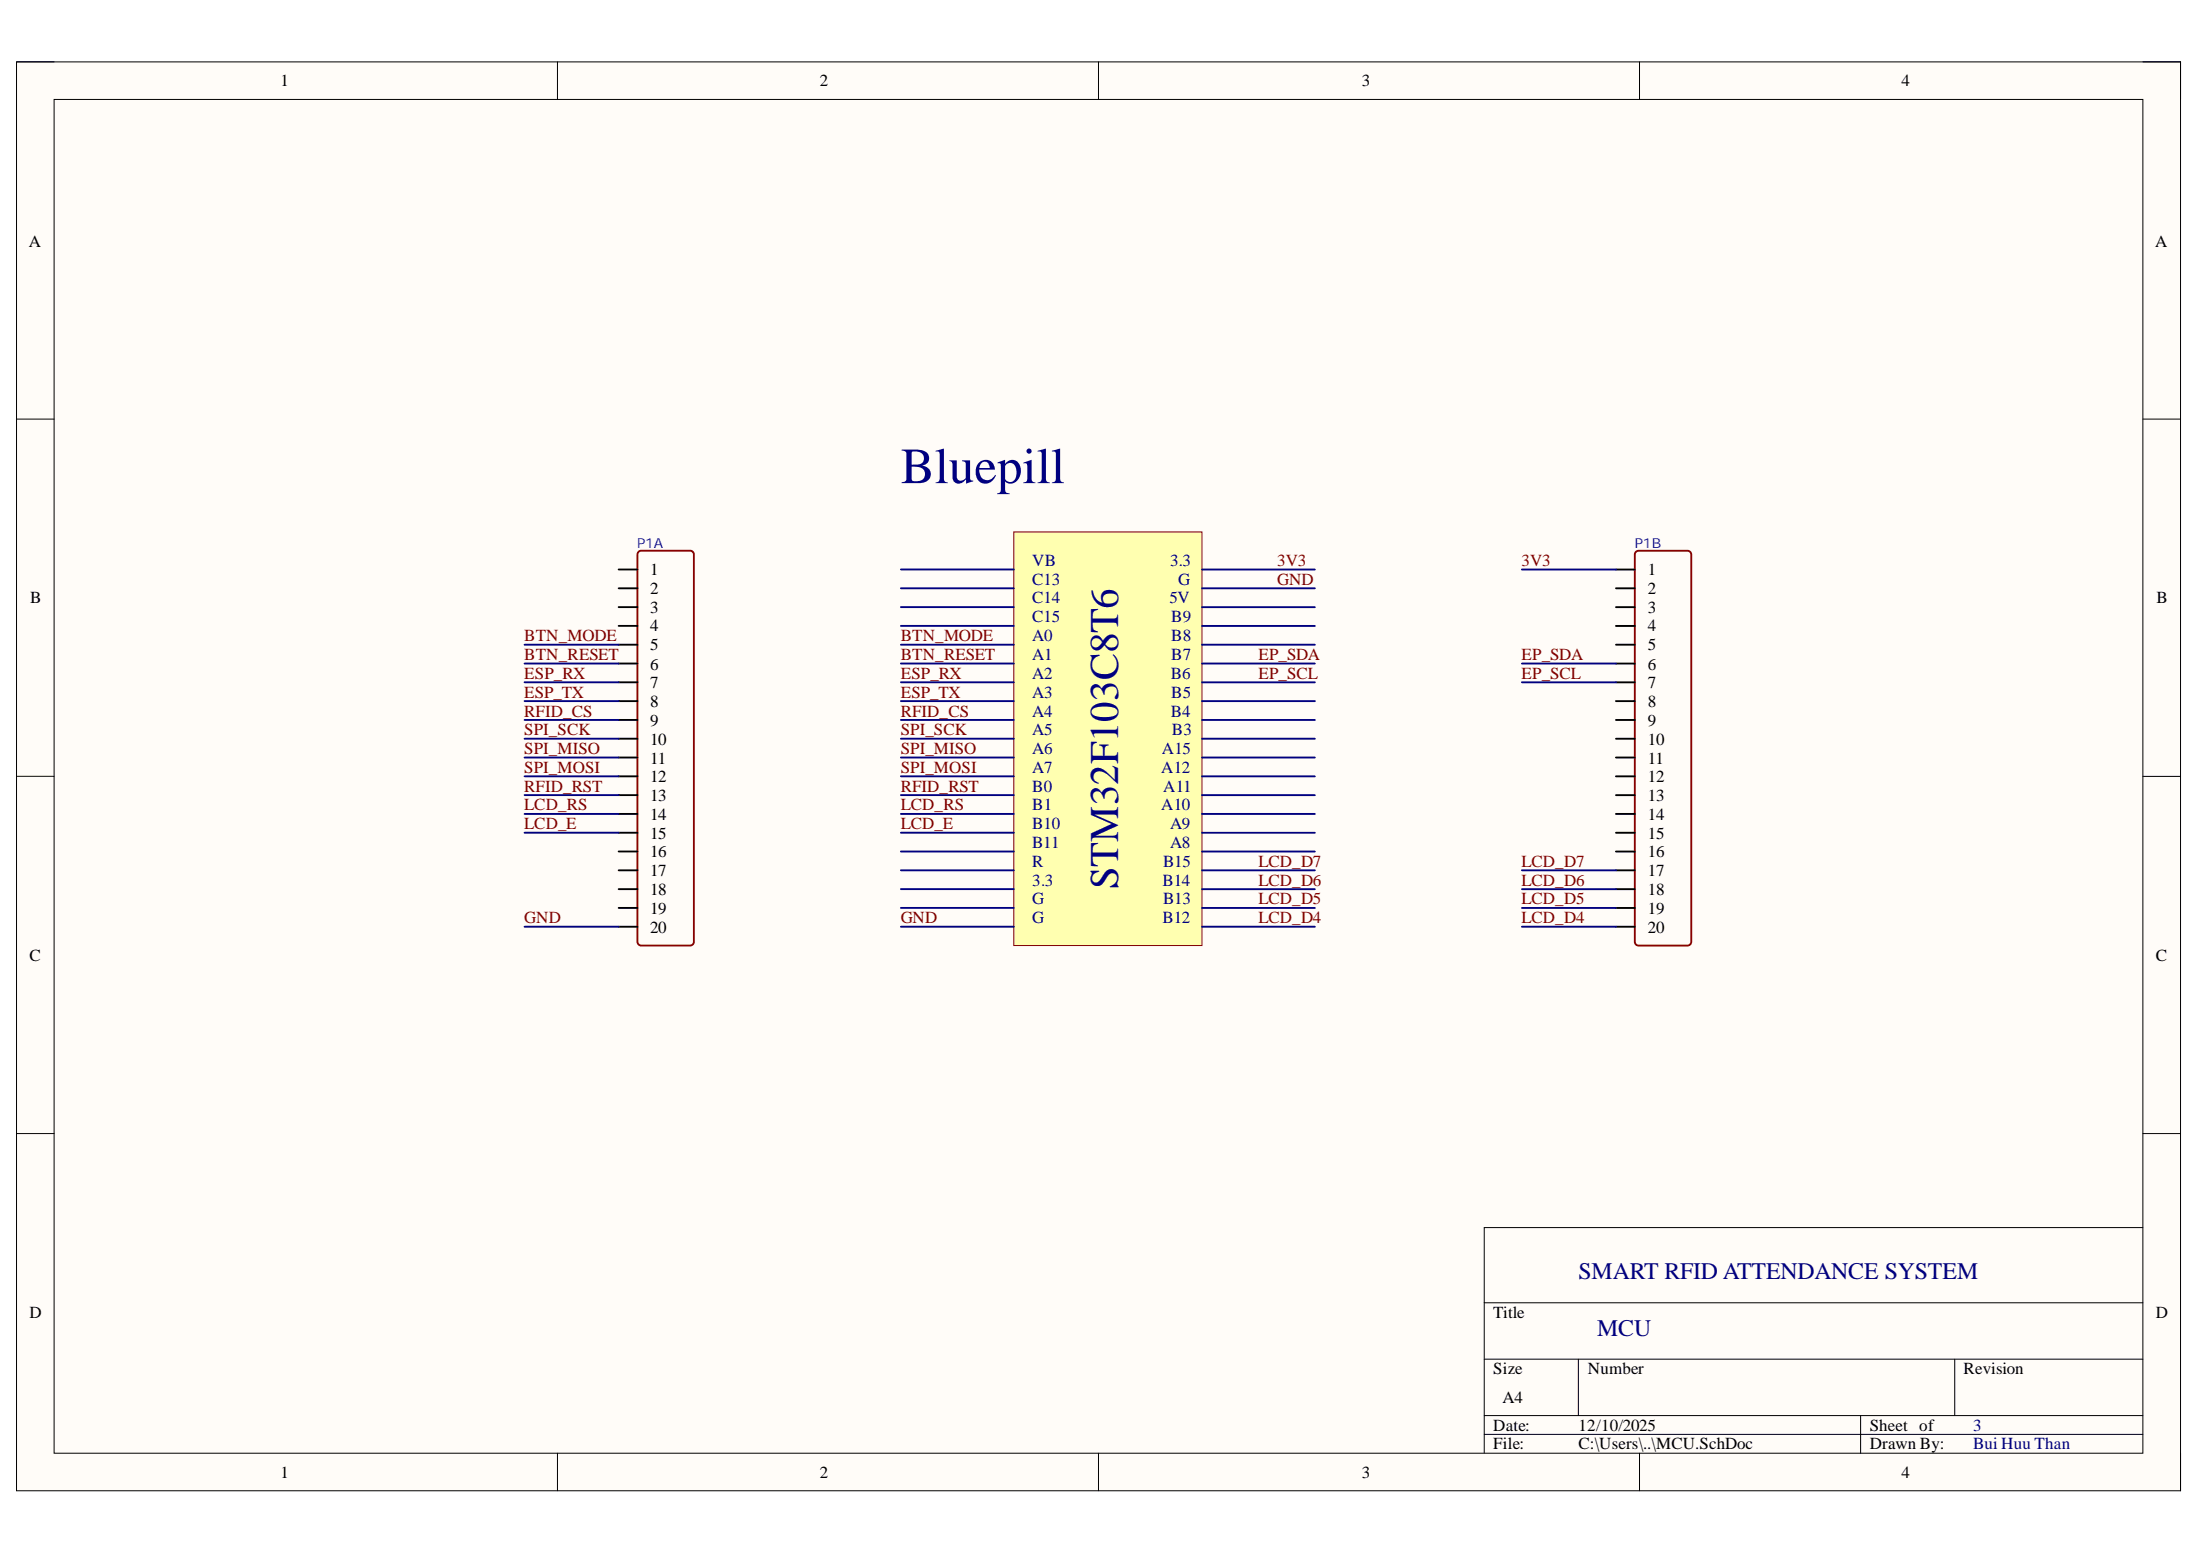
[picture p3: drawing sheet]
<svg xmlns="http://www.w3.org/2000/svg" width="297mm" height="210mm" viewBox="0 0 297 210" stroke-linecap="round" stroke-linejoin="round" font-family="sans-serif">
<path d="M2.2 8.4h292.2v192.8h-292.2z" fill-rule="evenodd" fill="#fffcf8"/>
<path d="M2.2 8.4h292.2v192.8h-292.2z" fill="none" stroke="#000" stroke-width=".14"/>
<path d="M7.3 13.4h282v182.8h-282z" fill-rule="evenodd" fill="#fffcf8"/>
<g fill="none" stroke="#000" stroke-width=".14">
<path d="M2.2 8.3h5.1M7.3 13.4h282v182.8h-282zM75.3 8.3v5.1M148.3 8.3v5.1M221.4 8.4v5M289.3 8.4h5.1v5M2.2 56.6h5.1M289.3 56.6h5.1M2.2 104.8h5.1M289.3 104.8h5.1M2.2 153h5.1M289.3 153h5.1"/>
<path d="M200.4 175.9h88.9M289.3 165.7h-88.9v30.5M75.3 196.2v5M148.3 196.2v5M200.4 183.5h88.9M200.4 191.1h88.9M200.4 193.6h88.9M213.1 183.5v7.6M221.4 196.2v5M251.2 191.1v5.1M263.9 183.5v7.6M294.4 196.2v5"/>
</g>
<path d="M136.9 71.8h25.4v55.8h-25.4z" fill-rule="evenodd" fill="#ffffb0"/>
<path d="M136.9 71.8h25.4v55.8h-25.4z" fill="none" stroke="#800000" stroke-width=".14"/>
<path d="M86.1 74.6l.5-.3h6.6l.2 .1 .3 .4v52.3l-.3 .5h-.2h-6.6h-.3l-.2-.5v-52.3zM220.8 74.6l.2-.2 .2-.1h6.6l.5 .3 .1 .3v52.2l-.1 .3-.5 .2h-6.6h-.2l-.3-.5v-52.2z" fill="none" stroke="#800" stroke-width=".25"/>
<g fill="none" stroke="#000" stroke-width=".25">
<path d="M83.5 79.4h2.6M83.5 76.9h2.6M218.2 76.9h2.5M218.2 79.4h2.5M83.5 82h2.6M83.5 84.5h2.6M83.5 87h2.6M83.5 92.1h2.6M83.5 94.6h2.6M83.5 97.2h2.6M83.5 99.7h2.6M83.5 89.6h2.6"/>
<path d="M218.2 82h2.5M218.2 84.5h2.5M218.2 87h2.5M218.2 89.6h2.5M218.2 92.1h2.5M218.2 94.6h2.5M218.2 97.2h2.5M218.2 99.7h2.5M83.5 102.3h2.6M83.5 104.8h2.6M83.5 107.3h2.6M83.5 109.9h2.6"/>
<path d="M83.5 112.4h2.6M83.5 114.9h2.6M83.5 117.5h2.6M218.2 102.3h2.5M218.2 104.8h2.5M218.2 107.3h2.5M218.2 109.9h2.5M218.2 112.4h2.5M218.2 114.9h2.5M218.2 117.5h2.5M83.5 120h2.6M83.5 122.6h2.6"/>
<path d="M83.5 125.1h2.6M218.2 120h2.5M218.2 122.6h2.5M218.2 125.1h2.5"/>
</g>
<g fill="none" stroke="#000080" stroke-width=".25">
<path d="M121.6 79.4h15.3M121.6 76.9h15.3M162.3 79.4h15.2M162.3 76.9h15.2M205.5 76.9h12.7M70.8 87h12.7M70.8 94.6h12.7M70.8 97.2h12.7M70.8 99.7h12.7M70.8 92.1h12.7M70.8 89.6h12.7M121.6 87h15.3"/>
<path d="M121.6 94.6h15.3M121.6 97.2h15.3M121.6 99.7h15.3M121.6 92.1h15.3M121.6 89.6h15.3M121.6 84.5h15.3M121.6 82h15.3M162.3 87h15.2M162.3 94.6h15.2M162.3 97.2h15.2M162.3 99.7h15.2M162.3 92.1h15.2"/>
<path d="M162.3 84.5h15.2M162.3 82h15.2M162.3 89.6h15.2M205.5 92.1h12.7M205.5 89.6h12.7M70.8 102.3h12.7M70.8 104.8h12.7M70.8 107.3h12.7M70.8 109.9h12.7M70.8 112.4h12.7M121.6 102.3h15.3M121.6 104.8h15.3"/>
<path d="M121.6 107.3h15.3M121.6 109.9h15.3M121.6 112.4h15.3M121.6 114.9h15.3M121.6 117.5h15.3M162.3 102.3h15.2M162.3 104.8h15.2M162.3 107.3h15.2M162.3 109.9h15.2M162.3 112.4h15.2M162.3 114.9h15.2M162.3 117.5h15.2"/>
<path d="M205.5 117.5h12.7M70.8 125.1h12.7M121.6 120h15.3M121.6 125.1h15.3M121.6 122.6h15.3M162.3 120h15.2M162.3 125.1h15.2M162.3 122.6h15.2M205.5 120h12.7M205.5 125.1h12.7M205.5 122.6h12.7"/>
</g>
<text font-size="6.8" fill="#000080" x="121.6" y="65.2">Bluepill</text>
<text font-size="5.5" fill="#000080" x="151" y="120" transform="rotate(-90 151 120)">STM32F103C8T6</text>
<g font-size="3.2" fill="#000080">
<text x="213.1" y="172.7">SMART RFID ATTENDANCE SYSTEM</text>
<text x="215.7" y="180.3">MCU</text>
</g>
<g font-size="2.3">
<text x="37.9" y="11.7">1</text>
<text x="110.7" y="11.7">2</text>
<text x="183.9" y="11.7">3</text>
<text x="256.8" y="11.7">4</text>
<text x="3.9" y="33.3">A</text>
<text x="291" y="33.3">A</text>
<text x="87.8" y="77.6">1</text>
<text x="222.5" y="77.6">1</text>
<text x="4.1" y="81.4">B</text>
<text x="87.8" y="80.2">2</text>
<text x="87.8" y="82.7">3</text>
<text x="222.5" y="80.2">2</text>
<text x="222.5" y="82.7">3</text>
<text x="291.2" y="81.4">B</text>
<text x="87.8" y="85.2">4</text>
<text x="87.8" y="87.8">5</text>
<text x="222.5" y="85.2">4</text>
<text x="222.5" y="87.8">5</text>
<text x="87.8" y="90.4">6</text>
<text x="87.8" y="92.9">7</text>
<text x="87.8" y="95.5">8</text>
<text x="222.5" y="90.4">6</text>
<text x="222.5" y="92.9">7</text>
<text x="222.5" y="95.5">8</text>
<text x="87.8" y="98">9</text>
<text x="87.8" y="100.5">10</text>
<text x="222.5" y="98">9</text>
<text x="222.5" y="100.5">10</text>
<text x="87.8" y="103.1">11</text>
<text x="87.8" y="105.6">12</text>
<text x="222.5" y="103.1">11</text>
<text x="222.5" y="105.6">12</text>
<text x="87.8" y="108.1">13</text>
<text x="87.8" y="110.7">14</text>
<text x="87.8" y="113.2">15</text>
<text x="222.5" y="108.1">13</text>
<text x="222.5" y="110.7">14</text>
<text x="222.5" y="113.2">15</text>
<text x="87.8" y="115.7">16</text>
<text x="87.8" y="118.3">17</text>
<text x="222.5" y="115.7">16</text>
<text x="222.5" y="118.3">17</text>
<text x="87.8" y="120.8">18</text>
<text x="87.8" y="123.3">19</text>
<text x="87.8" y="125.9">20</text>
<text x="222.5" y="120.8">18</text>
<text x="222.5" y="123.3">19</text>
<text x="222.5" y="125.9">20</text>
<text x="4" y="129.7">C</text>
<text x="291.1" y="129.7">C</text>
<text x="4" y="177.9">D</text>
<text x="201.6" y="177.9">Title</text>
<text x="291.1" y="177.9">D</text>
<text x="201.6" y="185.5">Size</text>
<text x="214.4" y="185.5">Number</text>
<text x="265.1" y="185.5">Revision</text>
<text x="202.9" y="189.3">A4</text>
<text x="201.6" y="193.1">Date:</text>
<text x="201.6" y="195.7">File:</text>
<text x="213.1" y="193.1">12/10/2025</text>
<text x="213.1" y="195.7">C:\Users\..\MCU.SchDoc</text>
<text x="252.4" y="193.1">Sheet of</text>
<text x="252.4" y="195.7">Drawn By:</text>
<text x="37.9" y="199.5">1</text>
<text x="110.7" y="199.5">2</text>
<text x="183.9" y="199.5">3</text>
<text x="256.8" y="199.5">4</text>
</g>
<g font-size="2.3" fill="#000080">
<text x="139.4" y="76.4">VB</text>
<text x="158" y="76.4">3.3</text>
<text x="139.4" y="78.9">C13</text>
<text x="139.4" y="81.4">C14</text>
<text x="139.4" y="84">C15</text>
<text x="157.9" y="81.4">5V</text>
<text x="158.1" y="84">B9</text>
<text x="159.1" y="78.9">G</text>
<text x="139.4" y="86.5">A0</text>
<text x="139.4" y="89.1">A1</text>
<text x="158.1" y="86.5">B8</text>
<text x="158.1" y="89.1">B7</text>
<text x="139.4" y="91.7">A2</text>
<text x="139.4" y="94.2">A3</text>
<text x="158.1" y="91.7">B6</text>
<text x="158.1" y="94.2">B5</text>
<text x="139.4" y="96.7">A4</text>
<text x="139.4" y="99.3">A5</text>
<text x="139.4" y="101.8">A6</text>
<text x="156.9" y="101.8">A15</text>
<text x="158.1" y="96.7">B4</text>
<text x="158.2" y="99.3">B3</text>
<text x="139.4" y="104.3">A7</text>
<text x="139.4" y="106.9">B0</text>
<text x="156.8" y="104.3">A12</text>
<text x="157" y="106.9">A11</text>
<text x="139.4" y="109.4">B1</text>
<text x="139.4" y="111.9">B10</text>
<text x="156.8" y="109.4">A10</text>
<text x="158" y="111.9">A9</text>
<text x="139.4" y="114.5">B11</text>
<text x="139.4" y="117">R</text>
<text x="139.4" y="119.5">3.3</text>
<text x="157" y="119.5">B14</text>
<text x="157" y="117">B15</text>
<text x="158" y="114.5">A8</text>
<text x="139.4" y="122.1">G</text>
<text x="139.4" y="124.6">G</text>
<text x="157" y="124.6">B12</text>
<text x="157" y="122.1">B13</text>
<text x="266.4" y="193.1">3</text>
<text x="266.4" y="195.7">Bui Huu Than</text>
</g>
<g font-size="2.3" fill="#800000">
<text x="172.4" y="76.4">3V3</text>
<text x="205.4" y="76.4">3V3</text>
<text x="172.4" y="78.9">GND</text>
<text x="70.8" y="86.5">BTN_MODE</text>
<text x="70.8" y="89.1">BTN_RESET</text>
<text x="121.6" y="86.5">BTN_MODE</text>
<text x="121.6" y="89.1">BTN_RESET</text>
<text x="169.9" y="89.1">EP_SDA</text>
<text x="205.4" y="89.1">EP_SDA</text>
<text x="70.8" y="91.7">ESP_RX</text>
<text x="70.8" y="94.2">ESP_TX</text>
<text x="121.6" y="94.2">ESP_TX</text>
<text x="121.6" y="91.7">ESP_RX</text>
<text x="169.9" y="91.7">EP_SCL</text>
<text x="205.4" y="91.7">EP_SCL</text>
<text x="70.8" y="96.7">RFID_CS</text>
<text x="70.8" y="99.3">SPI_SCK</text>
<text x="70.8" y="101.8">SPI_MISO</text>
<text x="121.6" y="96.7">RFID_CS</text>
<text x="121.6" y="99.3">SPI_SCK</text>
<text x="121.6" y="101.8">SPI_MISO</text>
<text x="70.8" y="104.3">SPI_MOSI</text>
<text x="70.8" y="106.9">RFID_RST</text>
<text x="121.6" y="104.3">SPI_MOSI</text>
<text x="121.6" y="106.9">RFID_RST</text>
<text x="70.8" y="109.4">LCD_RS</text>
<text x="70.8" y="111.9">LCD_E</text>
<text x="121.6" y="111.9">LCD_E</text>
<text x="121.6" y="109.4">LCD_RS</text>
<text x="169.9" y="119.5">LCD_D6</text>
<text x="169.9" y="117">LCD_D7</text>
<text x="205.4" y="117">LCD_D7</text>
<text x="205.4" y="119.5">LCD_D6</text>
<text x="70.8" y="124.6">GND</text>
<text x="121.6" y="124.6">GND</text>
<text x="169.9" y="124.6">LCD_D4</text>
<text x="169.9" y="122.1">LCD_D5</text>
<text x="205.4" y="122.1">LCD_D5</text>
<text x="205.4" y="124.6">LCD_D4</text>
</g>
<g font-size="1.9" fill="#00f">
<text x="86" y="73.9">P1A</text>
<text x="220.7" y="73.9">P1B</text>
</g>
</svg>
